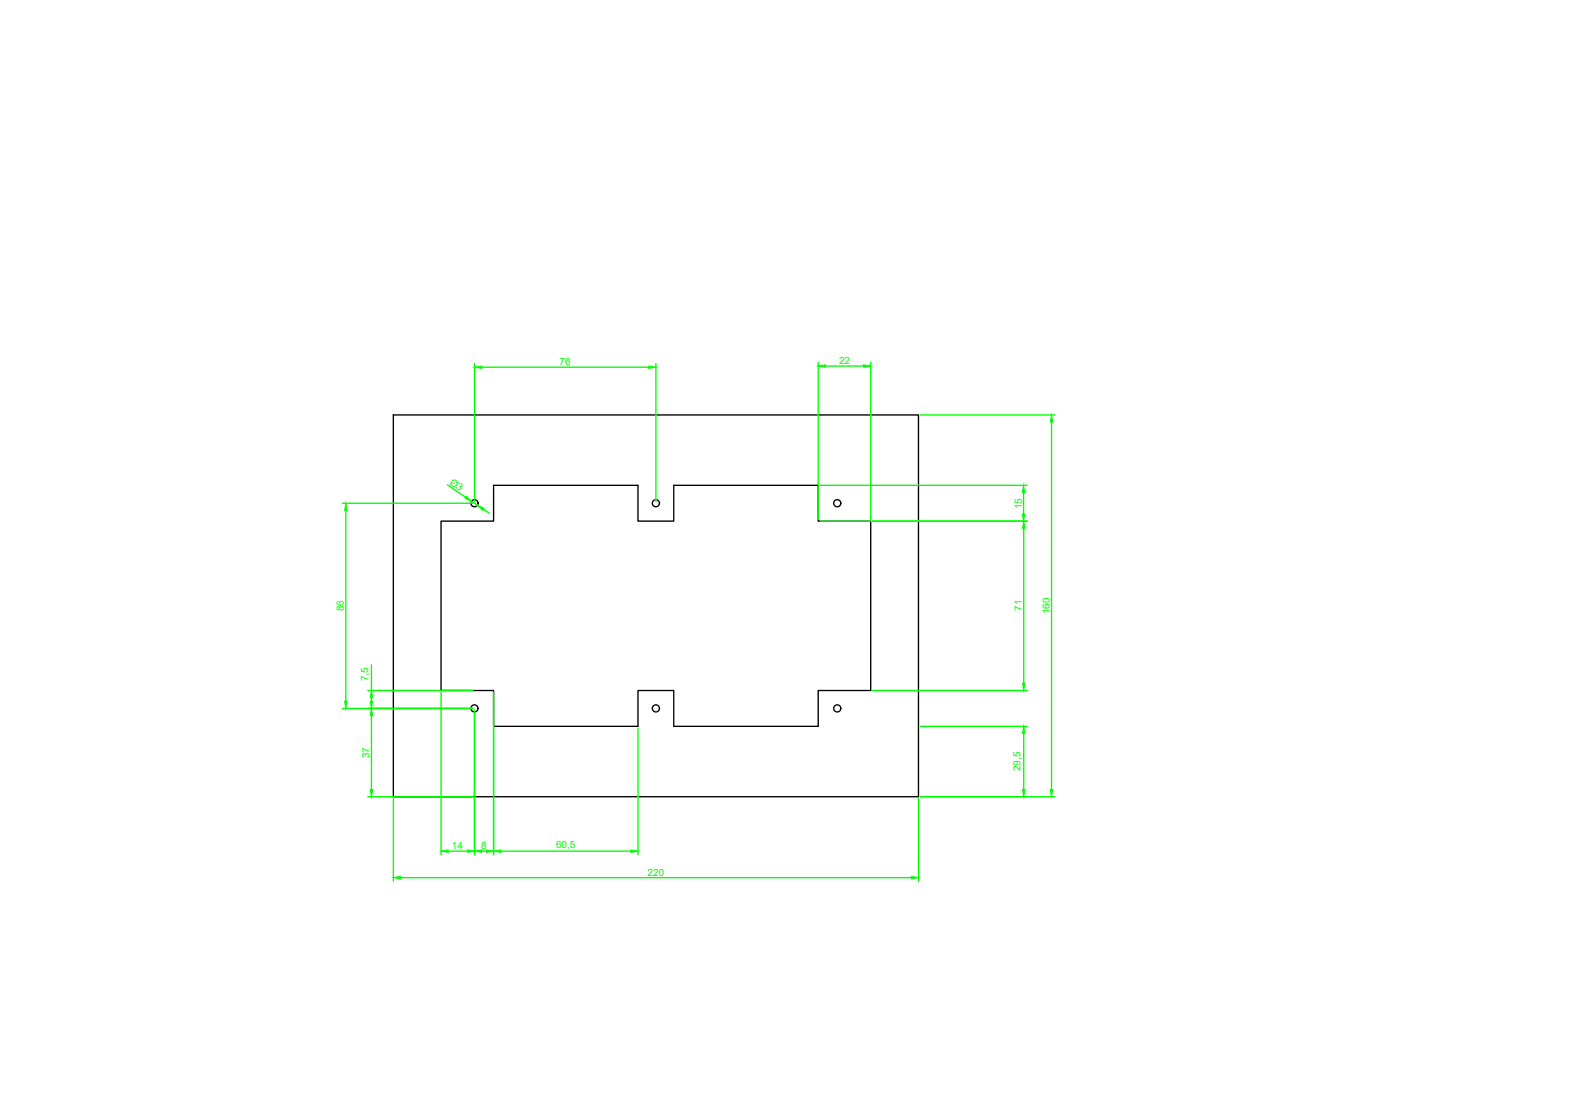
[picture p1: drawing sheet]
<svg xmlns="http://www.w3.org/2000/svg" width="297mm" height="210mm" viewBox="0 0 297 210" stroke-linecap="round" stroke-linejoin="round" font-family="sans-serif">
<!-- layer: 0 -->
<g fill="none" stroke="#000" stroke-width=".25">
<path d="M74.1 78.2h98.9v71.9h-98.9zM83.1 98.2h9.9v-6.8h27.2v6.8h6.7v-6.8h27.2v6.8h9.9v31.9h-9.9v6.8h-27.2v-6.8h-6.7v6.8h-27.2v-6.8h-9.9z"/>
<circle cx="89.4" cy="94.8" r=".67"/>
<circle cx="123.5" cy="94.8" r=".67"/>
<circle cx="157.7" cy="94.8" r=".67"/>
<circle cx="89.4" cy="133.5" r=".67"/>
<circle cx="123.5" cy="133.5" r=".67"/>
<circle cx="157.7" cy="133.5" r=".67"/>
</g>
<!-- layer: measure -->
<g fill="none" stroke="#0f0" stroke-width=".25">
<path d="M89.4 68.5v26M90.7 69.2h31.5M123.5 68.5v26M154.1 68.3v29.6M155.5 69h7.2M164 68.3v29.6M173.3 78.2h25.4M198.1 79.5v69.3M64.5 94.8h24.5M65.1 96.2v35.9M84.3 91.4l3.4 2.3M88.8 94.4l1.1 .8"/>
<path d="M91 96l1.2 .7M154.4 98.2h39.1M154.4 91.4h39.1M192.8 92.8v4M192.8 99.5v29.3M64.5 133.5h24.5M69.3 130.1h19.7M70 125.3v4.8M70 131.5v.6M70 134.8v14M83.1 130.4v30.6M89.4 133.8v27.2"/>
<path d="M93 130.4v30.6M120.2 137.2v23.8M164.3 130.1h29.2M173.3 136.9h20.2M192.8 138.2v10.6M69.3 150.1h19.7M74.1 150.5v15.5M173 150.5v15.5M173.3 150.1h25.4M75.4 165.4h96.2M84.4 160.4h3.6M90.7 160.4h.9"/>
<path d="M94.3 160.4h24.5"/>
</g>
<g fill="#0f0" stroke="#0f0" stroke-width=".19">
<path d="M198.1 78.2l.2 1.3h-.5z"/>
<path d="M197.8 148.8h.5l-.2 1.3z"/>
<path d="M192.8 98.2l.3 1.3h-.5z"/>
<path d="M192.6 128.8h.5l-.3 1.3z"/>
<path d="M192.6 96.8h.4l-.2 1.4z"/>
<path d="M192.8 91.4l.2 1.4h-.4z"/>
<path d="M154.1 69l1.4-.3v.5z"/>
<path d="M162.7 68.7l1.3 .3-1.3 .2z"/>
<path d="M122.2 69l1.3 .2-1.3 .2z"/>
<path d="M89.4 69.2l1.3-.2v.4z"/>
<path d="M192.6 148.8h.5l-.3 1.3z"/>
<path d="M192.8 136.9l.3 1.3h-.5z"/>
<path d="M118.8 160.1l1.4 .3-1.4 .2z"/>
<path d="M93 160.4l1.3-.3v.5z"/>
<path d="M89.4 160.4l1.3-.3v.5z"/>
<path d="M91.6 160.1l1.4 .3-1.4 .2z"/>
<path d="M88 160.1l1.4 .3-1.4 .2z"/>
<path d="M83.1 160.4l1.3-.3v.5z"/>
<path d="M69.7 132.1h.5l-.2 1.4z"/>
<path d="M70 130.1l.2 1.4h-.5z"/>
<path d="M70 133.5l.2 1.3h-.5z"/>
<path d="M69.7 148.8h.5l-.2 1.3z"/>
<path d="M65.1 94.8l.3 1.4h-.5z"/>
<path d="M64.9 132.1h.5l-.3 1.4z"/>
<path d="M89.9 95.2l1.3 .6-.3 .3z"/>
<path d="M87.8 93.5l1 .9-1.2-.5z"/>
<path d="M171.6 165.1l1.4 .3-1.4 .2z"/>
<path d="M74.1 165.4l1.3-.3v.5z"/>
</g>
<g font-size="1.9" fill="#0f0">
<text x="105.4" y="68.8">76</text>
<text x="158" y="68.6">22</text>
<text x="84.6" y="91.2" transform="rotate(34 84.6 91.2)">Ø3</text>
<text x="192.4" y="95.9" transform="rotate(-90 192.4 95.9)">15</text>
<text x="64.8" y="115.2" transform="rotate(-90 64.8 115.2)">86</text>
<text x="192.5" y="115.1" transform="rotate(-90 192.5 115.1)">71</text>
<text x="197.7" y="115.8" transform="rotate(-90 197.7 115.8)">160</text>
<text x="69.4" y="128.3" transform="rotate(-90 69.4 128.3)">7,5</text>
<text x="69.6" y="142.9" transform="rotate(-90 69.6 142.9)">37</text>
<text x="192.2" y="145.3" transform="rotate(-90 192.2 145.3)">29,5</text>
<text x="85.1" y="160">14</text>
<text x="90.7" y="160">8</text>
<text x="104.7" y="159.8">60,5</text>
<text x="122" y="165">220</text>
</g>
</svg>
